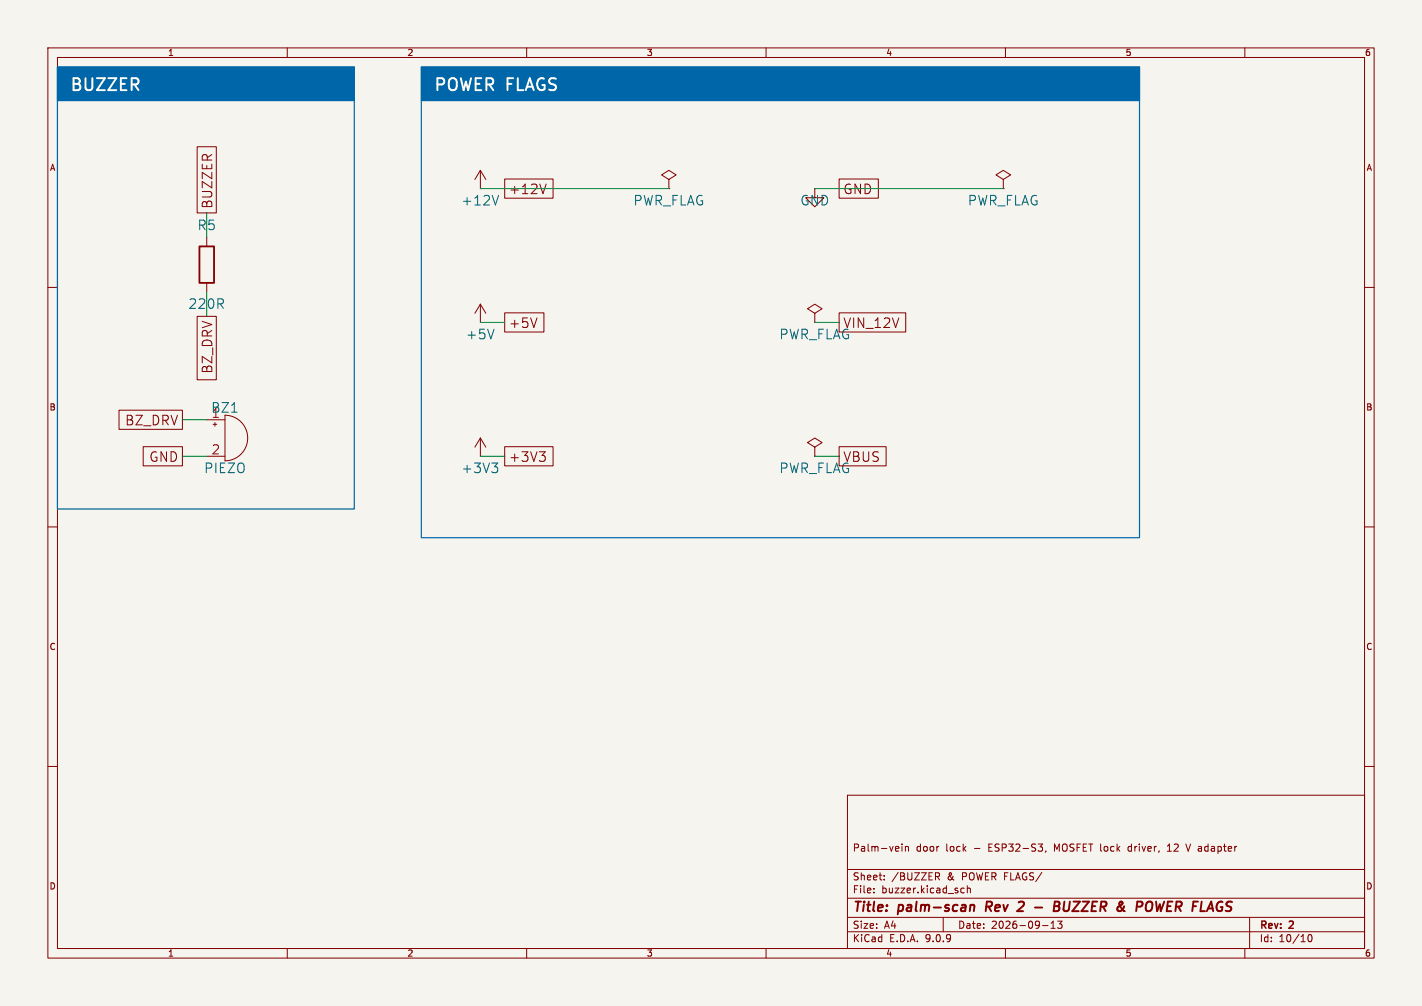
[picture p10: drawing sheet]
<svg xmlns="http://www.w3.org/2000/svg" width="297mm" height="210mm" viewBox="0 0 297 210" stroke-linecap="round" stroke-linejoin="round" font-family="sans-serif">
<path d="M0 0h297v210h-297z" fill="#f5f4ef" stroke="#f5f4ef" stroke-width=".21"/>
<g fill="none" stroke="#840000" stroke-width=".21">
<path d="M10 10h277v190h-277zM12 12h273v186h-273zM60 10v2M110 10v2M160 10v2M210 10v2M260 10v2M10 60h2M285 60h2M10 110h2M285 110h2M10 160h2"/>
<path d="M177 166h108v32h-108zM188.4 176.2v.1M188.4 176.7v1M189.1 176.7v1M189.1 176.8l.2-.1 .4 .1v.9M216.8 176.2h.9l-.5 .6M217.5 176.8l.2 .3v.3l-.2 .3M218.5 177.6l-.2 .3M235.7 176.8v.8M243.8 177.7h.9M244.2 176.2l-.4 .4M247.7 176.2l.5 1.5"/>
<path d="M285 160h2M60 198v2M110 198v2M160 198v2M177 194.5h108M177 191.5h108M177 187.5h108M177 181.5h108M182.5 186.3v.1M182.5 185.5v.1M184.7 183.6v.1M184.7 182.8v.1"/>
<path d="M195.4 182.2h.6l.2 .3-.1 .4-.7 .1M195.7 183l.5 .7M197 191.5v3M200.8 186.3h.6M200.8 185.5h.6M202 185.5l.2-.1 .4 .1 .1 .9M202 184.9v1.5M210 198v2M217.7 193.2h1.2M219.5 193.8h.9M219.5 192.7l.5-.4v1.5M220.9 192.3h.9l-.5 .6 .4 .1v.7l-.2 .1-.6-.1"/>
<path d="M260 198v2M261 191.5v6.5M273.3 195.2l.2-.1a.8 .8 0 0 1 .6 .7 .8 .8 0 0 1-.6 .8l-.2-.1-.1-.5z"/>
</g>
<path d="M202.7 189.1l.3-.2 .5 .1-.1 1.2M202.7 188.9l-.2 1.3M206.1 188.2l-.2 2M213.1 188.2h.5M213.7 189.1l-1.3 1.1h1.3M216.2 189.4h1.5M220.2 189.2h.7M220.3 188.2h.7l.2 .2 .1 .4-.4 .4 .2 .1a.58 .58 0 0 1-.3 .9h-.7zM222.3 188.2l-.2 1.6 .2 .3 .5 .1M240.3 188.2l.2 .1a1.41 1.41 0 0 1-.2 1.8" fill="none" stroke="#840000" stroke-width=".4"/>
<g fill="#06a">
<path d="M12 14h62v7h-62z"/>
<path d="M88 14h150v7h-150z"/>
</g>
<g fill="none" stroke="#840000" stroke-width=".21">
<path d="M41.2 30.6h4v13.9h-4zM100.3 39.4h.1M100.3 35.6v3.8M100.3 35.6l-1.1 1.9M100.3 35.6l1.2 1.9M105.4 37.4h10.1v4h-10.1zM114.1 38.4l-.7 2M139.7 37.5l1.5-1-1.5-.9-1.5 .9 1.5 1v1.9M139.7 39.4h.1M170.2 39.4v1.9h1.9l-1.9 1.9-1.9-1.9h1.9M170.2 39.4h.1M175.3 37.4h8.2v4h-8.2z"/>
<path d="M209.5 37.5l1.6-1-1.6-.9-1.5 .9 1.5 1v1.9M209.5 39.4h.1M43.2 49.5v1.9M43.2 59.1v1.9M41.2 66h4v13.3h-4zM100.3 67.3h.1M100.3 63.5v3.8M100.3 63.5l-1.1 1.9M100.3 63.5l1.2 1.9M105.4 65.3h8.2v4h-8.2zM112.2 66.4l-.7 2M170.2 65.4l1.5-.9-1.5-1-1.5 1 1.5 .9v1.9"/>
<path d="M170.2 67.3h.1M175.3 65.3h13.9v4h-13.9zM24.9 85.6h13.2v4h-13.2zM29.9 93.2h8.2v4.1h-8.2zM43.2 87.6h3.8M43.2 95.3h3.8M44.5 88.6h.8M44.9 88.2v.8M47 86.7a4.8 4.8 0 0 1 4.7 4.7 4.8 4.8 0 0 1-4.7 4.8zM100.3 95.3h.1M100.3 91.4l-1.1 1.9M100.3 91.4l1.2 1.9"/>
<path d="M100.3 91.4v3.9M105.4 93.2h10.1v4.1h-10.1zM112.6 94.3h1.3l-.7 .8M113.5 95.1l.4 .4v.4l-.4 .4M170.2 93.3l1.5-.9-1.5-1-1.5 1 1.5 .9v2M170.2 95.3h.1M175.3 93.2h9.8v4.1h-9.8z"/>
</g>
<path d="M41.7 51.4h3v7.7h-3z" fill="none" stroke="#840000" stroke-width=".38"/>
<path d="M104.1 40.8l-.6 2M102.7 96.7h1.2l-.6 .7M103.8 97.5l.1 .3v.5l-.1 .3" fill="none" stroke="#006464" stroke-width=".21"/>
<path d="M100.3 39.4h39.4M170.2 39.4h39.3M43.2 44.5v5M43.2 61v5M100.3 67.3h5.1M170.2 67.3h5.1M38.1 87.6h5.1M38.1 95.3h5.1M100.3 95.3h5.1M170.2 95.3h5.1" fill="none" stroke="#009600" stroke-width=".21"/>
<path d="M12 14h62v7h-62zM12 14h62v92.2h-62zM88 14h150v98.2h-150zM88 14h150v7h-150z" fill="none" stroke="#06a" stroke-width=".25"/>
<g font-size="3.5" fill="#fff">
<text x="14.5" y="19.1">BUZZER</text>
<text x="90.5" y="19.1">POWER FLAGS</text>
</g>
<g font-size="2.8" fill="#840000">
<text x="106.2" y="40.7">+12V</text>
<text x="176" y="40.7">GND</text>
<text x="44.6" y="43.7" transform="rotate(-90 44.6 43.7)">BUZZER</text>
<text x="106.2" y="68.7">+5V</text>
<text x="176" y="68.7">VIN_12V</text>
<text x="44.6" y="78" transform="rotate(-90 44.6 78)">BZ_DRV</text>
<text x="26.1" y="89">BZ_DRV</text>
<text x="31.2" y="96.6">GND</text>
<text x="106.2" y="96.6">+3V3</text>
<text x="176" y="96.6">VBUS</text>
<text x="178" y="190.9">Title:</text>
<text x="187.7" y="190.9">palm-scan</text>
<text x="206.7" y="190.9">Rev</text>
<text x="214.3" y="190.9">2</text>
<text x="223.3" y="190.9">BUZZER</text>
<text x="237.4" y="190.9">&amp;</text>
<text x="242.2" y="190.9">POWER FLAGS</text>
</g>
<g font-size="2.8" fill="#006464">
<text x="96.3" y="43.1">+12V</text>
<text x="132.2" y="43.1">PWR_FLAG</text>
<text x="167.1" y="43.1">GND</text>
<text x="202.1" y="43.1">PWR_FLAG</text>
<text x="41.2" y="48.3">R5</text>
<text x="39.3" y="64.7">220R</text>
<text x="97.3" y="71">+5V</text>
<text x="162.7" y="71">PWR_FLAG</text>
<text x="44.1" y="86.4">BZ1</text>
<text x="42.6" y="99">PIEZO</text>
<text x="96.3" y="99">+3V3</text>
<text x="162.7" y="99">PWR_FLAG</text>
</g>
<text font-size="2.7" fill="#006464" x="44.1" y="87.4">1</text>
<text font-size="2.7" fill="#a90000" x="44.1" y="95">2</text>
<g font-size="2.1" fill="#840000">
<text x="178" y="178">Palm-vein</text>
<text x="191.3" y="178">door</text>
<text x="197.6" y="178">lock</text>
<text x="203.5" y="178">-</text>
<text x="206.7" y="178">ESP32-S3,</text>
<text x="220.6" y="178">MOSFET lock</text>
<text x="236.3" y="178">driver,</text>
<text x="244.7" y="178">12</text>
<text x="248.8" y="178">V adapter</text>
<text x="178" y="184">Sheet:</text>
<text x="186.2" y="184">/BUZZER</text>
<text x="197.9" y="184">&amp;</text>
<text x="201" y="184">POWER FLAGS/</text>
<text x="178" y="186.7">File:</text>
<text x="184.1" y="186.7">buzzer.kicad_sch</text>
<text x="178" y="196.9">KiCad</text>
<text x="178" y="194.1">Size:</text>
<text x="184.7" y="194.1">A4</text>
<text x="185.7" y="196.9">E.D.A.</text>
<text x="193.3" y="196.9">9.0.9</text>
<text x="200" y="194.1">Date:</text>
<text x="207" y="194.1">2026-09-13</text>
<text x="263" y="194.3">Rev:</text>
<text x="263" y="196.9">Id:</text>
<text x="267.1" y="196.9">10/10</text>
<text x="269.4" y="194.3">2</text>
</g>
<g font-size="1.8" fill="#840000">
<text x="35" y="11.9">1</text>
<text x="85" y="11.9">2</text>
<text x="135" y="11.9">3</text>
<text x="185" y="11.9">4</text>
<text x="235" y="11.9">5</text>
<text x="285" y="11.9">6</text>
<text x="10.3" y="35.9">A</text>
<text x="285.3" y="35.9">A</text>
<text x="10.3" y="85.9">B</text>
<text x="285.3" y="85.9">B</text>
<text x="10.3" y="135.9">C</text>
<text x="285.3" y="135.9">C</text>
<text x="10.3" y="185.9">D</text>
<text x="285.3" y="185.9">D</text>
<text x="35" y="199.9">1</text>
<text x="85" y="199.9">2</text>
<text x="135" y="199.9">3</text>
<text x="185" y="199.9">4</text>
<text x="235" y="199.9">5</text>
<text x="285" y="199.9">6</text>
</g>
</svg>
